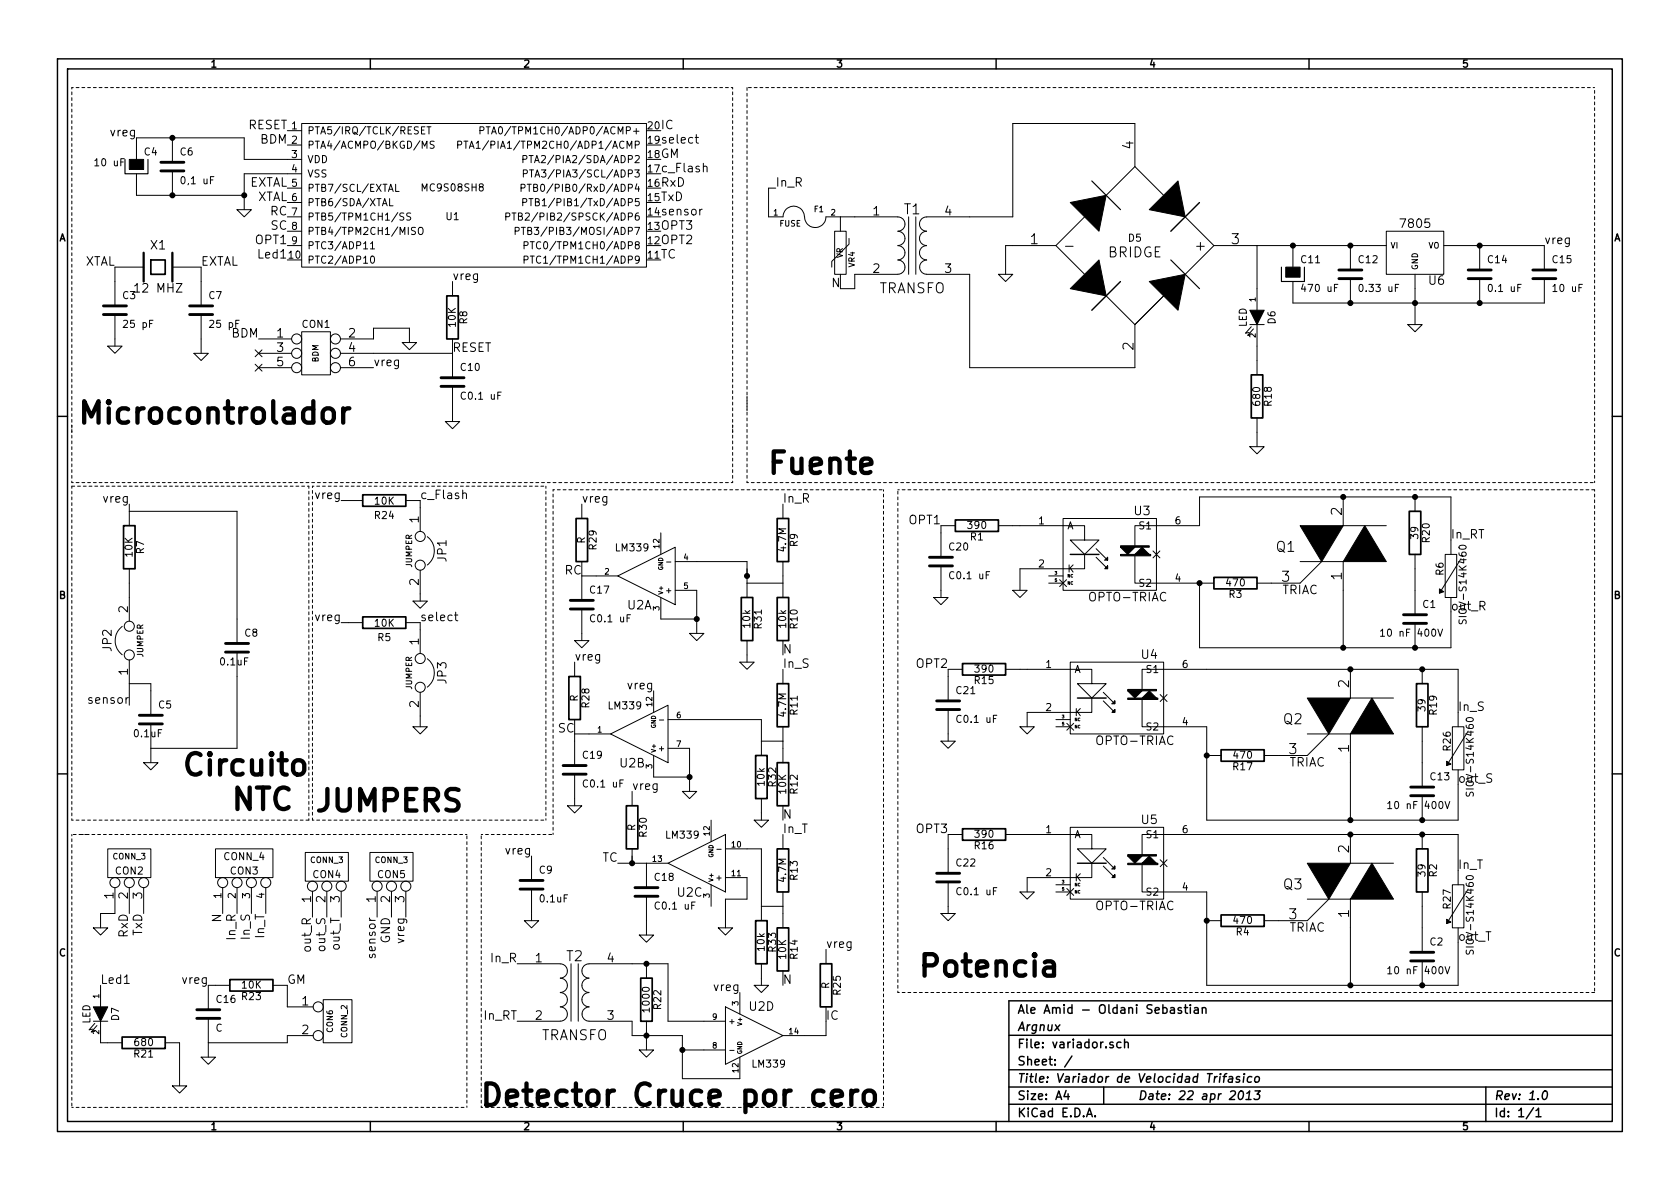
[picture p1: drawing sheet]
EESchema Schematic File Version 2
LIBS:power
LIBS:device
LIBS:transistors
LIBS:conn
LIBS:linear
LIBS:regul
LIBS:74xx
LIBS:cmos4000
LIBS:adc-dac
LIBS:memory
LIBS:xilinx
LIBS:special
LIBS:microcontrollers
LIBS:dsp
LIBS:microchip
LIBS:analog_switches
LIBS:motorola
LIBS:texas
LIBS:intel
LIBS:audio
LIBS:interface
LIBS:digital-audio
LIBS:philips
LIBS:display
LIBS:cypress
LIBS:siliconi
LIBS:opto
LIBS:atmel
LIBS:contrib
LIBS:valves
LIBS:MC9S08SH8
LIBS:epcos_siov_varistor
LIBS:con-phoenix-250
LIBS:con-phoenix-381_l
LIBS:con-phoenix-500-mstba6
LIBS:variador-cache
EELAYER 24 0
EELAYER END
$Descr A4 11693 8268
encoding utf-8
Sheet 1 1
Title "Variador de Velocidad Trifasico"
Date "22 apr 2013"
Rev "1.0"
Comp "Argnux"
Comment1 "Ale Amid - Oldani Sebastian"
Comment2 ""
Comment3 ""
Comment4 ""
$EndDescr
Text Label 1550 6350 3    60   ~ 0
N
$Comp
L CONN_4 CON3
U 1 1
P 1700 6000
F 0 "CON3" V 1650 6000 50  0000 C CNN
F 1 "CONN_4" V 1750 6000 50  0000 C CNN
F 2 "" H 1700 6000 60  0001 C CNN
F 3 "" H 1700 6000 60  0001 C CNN
	1    1700 6000
	0    -1   -1   0   
$EndComp
Text Label 1450 6850 2    60   ~ 0
vreg
$Comp
L CONN_2 CON6
U 1 1
P 2350 7100
F 0 "CON6" V 2300 7100 40  0000 C CNN
F 1 "CONN_2" V 2400 7100 40  0000 C CNN
F 2 "" H 2350 7100 60  0001 C CNN
F 3 "" H 2350 7100 60  0001 C CNN
	1    2350 7100
	1    0    0    -1  
$EndComp
Text Label 2000 6850 0    60   ~ 0
GM
$Comp
L GND #PWR01
U 1 1
P 1450 7350
F 0 "#PWR01" H 1450 7350 30  0001 C CNN
F 1 "GND" H 1450 7280 30  0001 C CNN
F 2 "" H 1450 7350 60  0001 C CNN
F 3 "" H 1450 7350 60  0001 C CNN
	1    1450 7350
	1    0    0    -1  
$EndComp
$Comp
L C C16
U 1 1
P 1450 7050
F 0 "C16" H 1500 7150 50  0000 L CNN
F 1 "C" H 1500 6950 50  0000 L CNN
F 2 "" H 1450 7050 60  0001 C CNN
F 3 "" H 1450 7050 60  0001 C CNN
	1    1450 7050
	1    0    0    -1  
$EndComp
$Comp
L R R23
U 1 1
P 1750 6850
F 0 "R23" V 1830 6850 50  0000 C CNN
F 1 "10K" V 1750 6850 50  0000 C CNN
F 2 "" H 1750 6850 60  0001 C CNN
F 3 "" H 1750 6850 60  0001 C CNN
	1    1750 6850
	0    1    1    0   
$EndComp
$Comp
L GND #PWR02
U 1 1
P 3150 2925
F 0 "#PWR02" H 3150 2925 30  0001 C CNN
F 1 "GND" H 3150 2855 30  0001 C CNN
F 2 "" H 3150 2925 60  0001 C CNN
F 3 "" H 3150 2925 60  0001 C CNN
	1    3150 2925
	1    0    0    -1  
$EndComp
$Comp
L GND #PWR03
U 1 1
P 800 2400
F 0 "#PWR03" H 800 2400 30  0001 C CNN
F 1 "GND" H 800 2330 30  0001 C CNN
F 2 "" H 800 2400 60  0001 C CNN
F 3 "" H 800 2400 60  0001 C CNN
	1    800  2400
	1    0    0    -1  
$EndComp
$Comp
L GND #PWR04
U 1 1
P 1400 2450
F 0 "#PWR04" H 1400 2450 30  0001 C CNN
F 1 "GND" H 1400 2380 30  0001 C CNN
F 2 "" H 1400 2450 60  0001 C CNN
F 3 "" H 1400 2450 60  0001 C CNN
	1    1400 2450
	1    0    0    -1  
$EndComp
NoConn ~ 8050 3850
NoConn ~ 7400 4050
NoConn ~ 8100 6000
NoConn ~ 8100 4850
NoConn ~ 7450 5050
NoConn ~ 7450 6200
Text Label 1000 6350 3    60   ~ 0
TxD
Text Label 900  6350 3    60   ~ 0
RxD
$Comp
L GND #PWR05
U 1 1
P 700 6450
F 0 "#PWR05" H 700 6450 30  0001 C CNN
F 1 "GND" H 700 6380 30  0001 C CNN
F 2 "" H 700 6450 60  0001 C CNN
F 3 "" H 700 6450 60  0001 C CNN
	1    700  6450
	1    0    0    -1  
$EndComp
$Comp
L CONN_3 CON2
U 1 1
P 900 6000
F 0 "CON2" V 850 6000 50  0000 C CNN
F 1 "CONN_3" V 950 6000 40  0000 C CNN
F 2 "" H 900 6000 60  0001 C CNN
F 3 "" H 900 6000 60  0001 C CNN
	1    900  6000
	0    -1   -1   0   
$EndComp
Text Label 2375 3475 2    60   ~ 0
vreg
$Comp
L R R24
U 1 1
P 2675 3475
F 0 "R24" V 2575 3475 50  0000 C CNN
F 1 "10K" V 2675 3475 50  0000 C CNN
F 2 "" H 2675 3475 60  0001 C CNN
F 3 "" H 2675 3475 60  0001 C CNN
	1    2675 3475
	0    -1   -1   0   
$EndComp
$Comp
L GND #PWR06
U 1 1
P 2925 4175
F 0 "#PWR06" H 2925 4175 30  0001 C CNN
F 1 "GND" H 2925 4105 30  0001 C CNN
F 2 "" H 2925 4175 60  0001 C CNN
F 3 "" H 2925 4175 60  0001 C CNN
	1    2925 4175
	1    0    0    -1  
$EndComp
Text Label 2925 3475 0    60   ~ 0
c_Flash
$Comp
L JUMPER JP1
U 1 1
P 2925 3825
F 0 "JP1" H 2925 3975 60  0000 C CNN
F 1 "JUMPER" H 2925 3745 40  0000 C CNN
F 2 "" H 2925 3825 60  0001 C CNN
F 3 "" H 2925 3825 60  0001 C CNN
	1    2925 3825
	0    1    1    0   
$EndComp
Text Label 700  6850 0    60   ~ 0
Led1
$Comp
L GND #PWR07
U 1 1
P 1250 7550
F 0 "#PWR07" H 1250 7550 30  0001 C CNN
F 1 "GND" H 1250 7480 30  0001 C CNN
F 2 "" H 1250 7550 60  0001 C CNN
F 3 "" H 1250 7550 60  0001 C CNN
	1    1250 7550
	1    0    0    -1  
$EndComp
$Comp
L R R21
U 1 1
P 1000 7250
F 0 "R21" V 1080 7250 50  0000 C CNN
F 1 "680" V 1000 7250 50  0000 C CNN
F 2 "" H 1000 7250 60  0001 C CNN
F 3 "" H 1000 7250 60  0001 C CNN
	1    1000 7250
	0    1    1    0   
$EndComp
$Comp
L LED D7
U 1 1
P 700 7050
F 0 "D7" H 700 7150 50  0000 C CNN
F 1 "LED" H 700 6950 50  0000 C CNN
F 2 "" H 700 7050 60  0001 C CNN
F 3 "" H 700 7050 60  0001 C CNN
	1    700  7050
	0    1    1    0   
$EndComp
Text Label 2000 1700 2    60   ~ 0
OPT1
Text Label 2000 1800 2    60   ~ 0
Led1
Text Label 4600 1100 0    60   ~ 0
GM
Text Label 4600 1300 0    60   ~ 0
RxD
Text Label 4600 1400 0    60   ~ 0
TxD
Text Label 4600 1200 0    60   ~ 0
c_Flash
Text Label 4600 900  0    60   ~ 0
IC
Text Label 4600 1600 0    60   ~ 0
OPT3
Text Label 4600 1700 0    60   ~ 0
OPT2
Text Label 4600 1800 0    60   ~ 0
TC
Text Label 2000 1600 2    60   ~ 0
SC
Text Label 2000 1500 2    60   ~ 0
RC
Text Label 4600 1000 0    60   ~ 0
select
Text Label 4600 1500 0    60   ~ 0
sensor
$Comp
L GND #PWR08
U 1 1
P 1050 5300
F 0 "#PWR08" H 1050 5300 30  0001 C CNN
F 1 "GND" H 1050 5230 30  0001 C CNN
F 2 "" H 1050 5300 60  0001 C CNN
F 3 "" H 1050 5300 60  0001 C CNN
	1    1050 5300
	1    0    0    -1  
$EndComp
Text Label 10150 6550 0    60   ~ 0
out_T
Text Label 10100 4250 0    60   ~ 0
out_R
Text Label 10150 5450 0    60   ~ 0
out_S
Text Label 10150 6050 0    60   ~ 0
In_T
Text Label 10150 4950 0    60   ~ 0
In_S
Text Label 2625 6375 3    60   ~ 0
sensor
Text Label 2725 6375 3    60   ~ 0
GND
Text Label 2375 6375 3    60   ~ 0
out_T
Text Label 2275 6375 3    60   ~ 0
out_S
Text Label 2175 6375 3    60   ~ 0
out_R
Text Label 1850 6350 3    60   ~ 0
In_T
Text Label 1750 6350 3    60   ~ 0
In_S
Text Label 1650 6350 3    60   ~ 0
In_R
$Comp
L CONN_3 CON4
U 1 1
P 2275 6025
F 0 "CON4" V 2225 6025 50  0000 C CNN
F 1 "CONN_3" V 2325 6025 40  0000 C CNN
F 2 "" H 2275 6025 60  0001 C CNN
F 3 "" H 2275 6025 60  0001 C CNN
	1    2275 6025
	0    -1   -1   0   
$EndComp
Text Notes 6400 6800 0    150  ~ 30
Potencia
$Comp
L C C13
U 1 1
P 9900 5500
F 0 "C13" H 9950 5600 50  0000 L CNN
F 1 "10 nF 400V" H 9650 5400 50  0000 L CNN
F 2 "" H 9900 5500 60  0001 C CNN
F 3 "" H 9900 5500 60  0001 C CNN
	1    9900 5500
	1    0    0    -1  
$EndComp
$Comp
L R R19
U 1 1
P 9900 4900
F 0 "R19" V 9980 4900 50  0000 C CNN
F 1 "39" V 9900 4900 50  0000 C CNN
F 2 "" H 9900 4900 60  0001 C CNN
F 3 "" H 9900 4900 60  0001 C CNN
	1    9900 4900
	1    0    0    -1  
$EndComp
$Comp
L R R17
U 1 1
P 8650 5250
F 0 "R17" V 8730 5250 50  0000 C CNN
F 1 "470" V 8650 5250 50  0000 C CNN
F 2 "" H 8650 5250 60  0001 C CNN
F 3 "" H 8650 5250 60  0001 C CNN
	1    8650 5250
	0    1    1    0   
$EndComp
$Comp
L R R15
U 1 1
P 6850 4650
F 0 "R15" V 6930 4650 50  0000 C CNN
F 1 "390" V 6850 4650 50  0000 C CNN
F 2 "" H 6850 4650 60  0001 C CNN
F 3 "" H 6850 4650 60  0001 C CNN
	1    6850 4650
	0    1    1    0   
$EndComp
$Comp
L TRIAC Q2
U 1 1
P 9400 5050
F 0 "Q2" H 9000 5100 70  0000 C CNN
F 1 "TRIAC" H 9100 4800 60  0000 C CNN
F 2 "" H 9400 5050 60  0001 C CNN
F 3 "" H 9400 5050 60  0001 C CNN
	1    9400 5050
	1    0    0    -1  
$EndComp
$Comp
L GND #PWR09
U 1 1
P 7150 5050
F 0 "#PWR09" H 7150 5050 30  0001 C CNN
F 1 "GND" H 7150 4980 30  0001 C CNN
F 2 "" H 7150 5050 60  0001 C CNN
F 3 "" H 7150 5050 60  0001 C CNN
	1    7150 5050
	1    0    0    -1  
$EndComp
Text Label 6600 4650 2    60   ~ 0
OPT2
$Comp
L OPTO-TRIAC U4
U 1 1
P 7800 4850
F 0 "U4" H 8000 5150 60  0000 C CNN
F 1 "OPTO-TRIAC" H 7900 4550 60  0000 C CNN
F 2 "" H 7800 4850 60  0001 C CNN
F 3 "" H 7800 4850 60  0001 C CNN
	1    7800 4850
	1    0    0    -1  
$EndComp
Text Label 5400 1300 0    60   ~ 0
In_R
$Comp
L C C14
U 1 1
P 10300 1900
F 0 "C14" H 10350 2000 50  0000 L CNN
F 1 "0.1 uF" H 10350 1800 50  0000 L CNN
F 2 "" H 10300 1900 60  0001 C CNN
F 3 "" H 10300 1900 60  0001 C CNN
	1    10300 1900
	1    0    0    -1  
$EndComp
$Comp
L GND #PWR010
U 1 1
P 9850 2250
F 0 "#PWR010" H 9850 2250 30  0001 C CNN
F 1 "GND" H 9850 2180 30  0001 C CNN
F 2 "" H 9850 2250 60  0001 C CNN
F 3 "" H 9850 2250 60  0001 C CNN
	1    9850 2250
	1    0    0    -1  
$EndComp
$Comp
L C C15
U 1 1
P 10750 1900
F 0 "C15" H 10800 2000 50  0000 L CNN
F 1 "10 uF" H 10800 1800 50  0000 L CNN
F 2 "" H 10750 1900 60  0001 C CNN
F 3 "" H 10750 1900 60  0001 C CNN
	1    10750 1900
	1    0    0    -1  
$EndComp
$Comp
L GND #PWR011
U 1 1
P 8750 3100
F 0 "#PWR011" H 8750 3100 30  0001 C CNN
F 1 "GND" H 8750 3030 30  0001 C CNN
F 2 "" H 8750 3100 60  0001 C CNN
F 3 "" H 8750 3100 60  0001 C CNN
	1    8750 3100
	1    0    0    -1  
$EndComp
$Comp
L CAPAPOL C11
U 1 1
P 9000 1900
F 0 "C11" H 9050 2000 50  0000 L CNN
F 1 "470 uF" H 9050 1800 50  0000 L CNN
F 2 "" H 9000 1900 60  0001 C CNN
F 3 "" H 9000 1900 60  0001 C CNN
	1    9000 1900
	1    0    0    -1  
$EndComp
$Comp
L GND #PWR012
U 1 1
P 7000 1900
F 0 "#PWR012" H 7000 1900 30  0001 C CNN
F 1 "GND" H 7000 1830 30  0001 C CNN
F 2 "" H 7000 1900 60  0001 C CNN
F 3 "" H 7000 1900 60  0001 C CNN
	1    7000 1900
	1    0    0    -1  
$EndComp
$Comp
L C C12
U 1 1
P 9400 1900
F 0 "C12" H 9450 2000 50  0000 L CNN
F 1 "0.33 uF" H 9450 1800 50  0000 L CNN
F 2 "" H 9400 1900 60  0001 C CNN
F 3 "" H 9400 1900 60  0001 C CNN
	1    9400 1900
	1    0    0    -1  
$EndComp
$Comp
L R R18
U 1 1
P 8750 2750
F 0 "R18" V 8830 2750 50  0000 C CNN
F 1 "680" V 8750 2750 50  0000 C CNN
F 2 "" H 8750 2750 60  0001 C CNN
F 3 "" H 8750 2750 60  0001 C CNN
	1    8750 2750
	1    0    0    -1  
$EndComp
$Comp
L LED D6
U 1 1
P 8750 2200
F 0 "D6" H 8750 2300 50  0000 C CNN
F 1 "LED" H 8750 2100 50  0000 C CNN
F 2 "" H 8750 2200 60  0001 C CNN
F 3 "" H 8750 2200 60  0001 C CNN
	1    8750 2200
	0    1    1    0   
$EndComp
$Comp
L BRIDGE D5
U 1 1
P 7900 1700
F 0 "D5" H 7900 1750 50  0000 C CNN
F 1 "BRIDGE" H 7900 1650 70  0000 C CNN
F 2 "" H 7900 1700 60  0001 C CNN
F 3 "" H 7900 1700 60  0001 C CNN
	1    7900 1700
	1    0    0    -1  
$EndComp
$Comp
L TRANSFO T1
U 1 1
P 6350 1700
F 0 "T1" H 6350 1950 70  0000 C CNN
F 1 "TRANSFO" H 6350 1400 70  0000 C CNN
F 2 "" H 6350 1700 60  0001 C CNN
F 3 "" H 6350 1700 60  0001 C CNN
	1    6350 1700
	1    0    0    -1  
$EndComp
$Comp
L 7805 U6
U 1 1
P 9850 1750
F 0 "U6" H 10000 1554 60  0000 C CNN
F 1 "7805" H 9850 1950 60  0000 C CNN
F 2 "" H 9850 1750 60  0001 C CNN
F 3 "" H 9850 1750 60  0001 C CNN
	1    9850 1750
	1    0    0    -1  
$EndComp
Text Notes 5350 3300 0    150  ~ 30
Fuente
Text Label 4300 6000 2    60   ~ 0
TC
Text Label 4000 5100 2    60   ~ 0
SC
Text Label 4050 4000 2    60   ~ 0
RC
Text Label 5450 4550 0    60   ~ 0
N
Text Label 5450 5700 0    60   ~ 0
N
Text Label 5450 6850 0    60   ~ 0
N
Text Label 5450 5800 0    60   ~ 0
In_T
Text Label 5450 4650 0    60   ~ 0
In_S
Text Label 5450 3500 0    60   ~ 0
In_R
Text Notes 3350 7700 0    150  ~ 30
Detector Cruce por cero
$Comp
L GND #PWR013
U 1 1
P 5050 6450
F 0 "#PWR013" H 5050 6450 30  0001 C CNN
F 1 "GND" H 5050 6380 30  0001 C CNN
F 2 "" H 5050 6450 60  0001 C CNN
F 3 "" H 5050 6450 60  0001 C CNN
	1    5050 6450
	1    0    0    -1  
$EndComp
$Comp
L R R14
U 1 1
P 5450 6600
F 0 "R14" V 5530 6600 50  0000 C CNN
F 1 "10K" V 5450 6600 50  0000 C CNN
F 2 "" H 5450 6600 60  0001 C CNN
F 3 "" H 5450 6600 60  0001 C CNN
	1    5450 6600
	1    0    0    -1  
$EndComp
$Comp
L R R13
U 1 1
P 5450 6050
F 0 "R13" V 5530 6050 50  0000 C CNN
F 1 "4.7M" V 5450 6050 50  0000 C CNN
F 2 "" H 5450 6050 60  0001 C CNN
F 3 "" H 5450 6050 60  0001 C CNN
	1    5450 6050
	1    0    0    -1  
$EndComp
$Comp
L GND #PWR014
U 1 1
P 4050 4450
F 0 "#PWR014" H 4050 4450 30  0001 C CNN
F 1 "GND" H 4050 4380 30  0001 C CNN
F 2 "" H 4050 4450 60  0001 C CNN
F 3 "" H 4050 4450 60  0001 C CNN
	1    4050 4450
	1    0    0    -1  
$EndComp
$Comp
L R R10
U 1 1
P 5450 4300
F 0 "R10" V 5530 4300 50  0000 C CNN
F 1 "10k" V 5450 4300 50  0000 C CNN
F 2 "" H 5450 4300 60  0001 C CNN
F 3 "" H 5450 4300 60  0001 C CNN
	1    5450 4300
	1    0    0    -1  
$EndComp
$Comp
L R R9
U 1 1
P 5450 3750
F 0 "R9" V 5530 3750 50  0000 C CNN
F 1 "4.7M" V 5450 3750 50  0000 C CNN
F 2 "" H 5450 3750 60  0001 C CNN
F 3 "" H 5450 3750 60  0001 C CNN
	1    5450 3750
	1    0    0    -1  
$EndComp
$Comp
L R R11
U 1 1
P 5450 4900
F 0 "R11" V 5530 4900 50  0000 C CNN
F 1 "4.7M" V 5450 4900 50  0000 C CNN
F 2 "" H 5450 4900 60  0001 C CNN
F 3 "" H 5450 4900 60  0001 C CNN
	1    5450 4900
	1    0    0    -1  
$EndComp
$Comp
L R R12
U 1 1
P 5450 5450
F 0 "R12" V 5530 5450 50  0000 C CNN
F 1 "10K" V 5450 5450 50  0000 C CNN
F 2 "" H 5450 5450 60  0001 C CNN
F 3 "" H 5450 5450 60  0001 C CNN
	1    5450 5450
	1    0    0    -1  
$EndComp
$Comp
L GND #PWR015
U 1 1
P 4800 5500
F 0 "#PWR015" H 4800 5500 30  0001 C CNN
F 1 "GND" H 4800 5430 30  0001 C CNN
F 2 "" H 4800 5500 60  0001 C CNN
F 3 "" H 4800 5500 60  0001 C CNN
	1    4800 5500
	1    0    0    -1  
$EndComp
$Comp
L OPTO-TRIAC U3
U 1 1
P 7750 3850
F 0 "U3" H 7950 4150 60  0000 C CNN
F 1 "OPTO-TRIAC" H 7850 3550 60  0000 C CNN
F 2 "" H 7750 3850 60  0001 C CNN
F 3 "" H 7750 3850 60  0001 C CNN
	1    7750 3850
	1    0    0    -1  
$EndComp
$Comp
L OPTO-TRIAC U5
U 1 1
P 7800 6000
F 0 "U5" H 8000 6300 60  0000 C CNN
F 1 "OPTO-TRIAC" H 7900 5700 60  0000 C CNN
F 2 "" H 7800 6000 60  0001 C CNN
F 3 "" H 7800 6000 60  0001 C CNN
	1    7800 6000
	1    0    0    -1  
$EndComp
$Comp
L R R7
U 1 1
P 900 3800
F 0 "R7" V 980 3800 50  0000 C CNN
F 1 "10K" V 900 3800 50  0000 C CNN
F 2 "" H 900 3800 60  0001 C CNN
F 3 "" H 900 3800 60  0001 C CNN
	1    900  3800
	1    0    0    -1  
$EndComp
$Comp
L C C5
U 1 1
P 1050 5000
F 0 "C5" H 1100 5100 50  0000 L CNN
F 1 "0.1uF" H 925 4900 50  0000 L CNN
F 2 "" H 1050 5000 60  0001 C CNN
F 3 "" H 1050 5000 60  0001 C CNN
	1    1050 5000
	1    0    0    -1  
$EndComp
Text Notes 550  2950 0    150  ~ 30
Microcontrolador
Text Label 2000 900  2    60   ~ 0
RESET
Text Label 3150 2450 0    60   ~ 0
RESET
Text Label 3150 1950 0    60   ~ 0
vreg
$Comp
L C C10
U 1 1
P 3150 2650
F 0 "C10" H 3200 2750 50  0000 L CNN
F 1 "C0.1 uF" H 3200 2550 50  0000 L CNN
F 2 "" H 3150 2650 60  0001 C CNN
F 3 "" H 3150 2650 60  0001 C CNN
	1    3150 2650
	1    0    0    -1  
$EndComp
$Comp
L R R8
U 1 1
P 3150 2200
F 0 "R8" V 3230 2200 50  0000 C CNN
F 1 "10K" V 3150 2200 50  0000 C CNN
F 2 "" H 3150 2200 60  0001 C CNN
F 3 "" H 3150 2200 60  0001 C CNN
	1    3150 2200
	1    0    0    -1  
$EndComp
$Comp
L GND #PWR016
U 1 1
P 2850 2375
F 0 "#PWR016" H 2850 2375 30  0001 C CNN
F 1 "GND" H 2850 2305 30  0001 C CNN
F 2 "" H 2850 2375 60  0001 C CNN
F 3 "" H 2850 2375 60  0001 C CNN
	1    2850 2375
	1    0    0    -1  
$EndComp
Text Label 2600 2550 0    60   ~ 0
vreg
NoConn ~ 1800 2550
NoConn ~ 1800 2450
Text Label 1800 2350 2    60   ~ 0
BDM
Text Label 2000 1000 2    60   ~ 0
BDM
$Comp
L CONN_3X2 CON1
U 1 1
P 2200 2500
F 0 "CON1" H 2200 2750 50  0000 C CNN
F 1 "BDM" V 2200 2550 40  0000 C CNN
F 2 "" H 2200 2500 60  0001 C CNN
F 3 "" H 2200 2500 60  0001 C CNN
	1    2200 2500
	1    0    0    -1  
$EndComp
Text Label 2000 1300 2    60   ~ 0
EXTAL
Text Label 2000 1400 2    60   ~ 0
XTAL
Text Label 800  1850 2    60   ~ 0
XTAL
Text Label 1400 1850 0    60   ~ 0
EXTAL
$Comp
L CRYSTAL X1
U 1 1
P 1100 1850
F 0 "X1" H 1100 2000 60  0000 C CNN
F 1 "12 MHZ" H 1100 1700 60  0000 C CNN
F 2 "" H 1100 1850 60  0001 C CNN
F 3 "" H 1100 1850 60  0001 C CNN
	1    1100 1850
	1    0    0    -1  
$EndComp
$Comp
L C C3
U 1 1
P 800 2150
F 0 "C3" H 850 2250 50  0000 L CNN
F 1 "25 pF" H 850 2050 50  0000 L CNN
F 2 "" H 800 2150 60  0001 C CNN
F 3 "" H 800 2150 60  0001 C CNN
	1    800  2150
	1    0    0    -1  
$EndComp
$Comp
L C C7
U 1 1
P 1400 2150
F 0 "C7" H 1450 2250 50  0000 L CNN
F 1 "25 pF" H 1450 2050 50  0000 L CNN
F 2 "" H 1400 2150 60  0001 C CNN
F 3 "" H 1400 2150 60  0001 C CNN
	1    1400 2150
	1    0    0    -1  
$EndComp
$Comp
L GND #PWR017
U 1 1
P 1700 1450
F 0 "#PWR017" H 1700 1450 30  0001 C CNN
F 1 "GND" H 1700 1380 30  0001 C CNN
F 2 "" H 1700 1450 60  0001 C CNN
F 3 "" H 1700 1450 60  0001 C CNN
	1    1700 1450
	1    0    0    -1  
$EndComp
Text Label 950  950  2    60   ~ 0
vreg
$Comp
L CAPAPOL C4
U 1 1
P 950 1150
F 0 "C4" H 1000 1250 50  0000 L CNN
F 1 "10 uF" H 650 1175 50  0000 L CNN
F 2 "" H 950 1150 60  0001 C CNN
F 3 "" H 950 1150 60  0001 C CNN
	1    950  1150
	1    0    0    -1  
$EndComp
$Comp
L C C6
U 1 1
P 1200 1150
F 0 "C6" H 1250 1250 50  0000 L CNN
F 1 "0,1 uF" H 1250 1050 50  0000 L CNN
F 2 "" H 1200 1150 60  0001 C CNN
F 3 "" H 1200 1150 60  0001 C CNN
	1    1200 1150
	1    0    0    -1  
$EndComp
$Comp
L MC9S08SH8 U1
U 1 1
P 3150 1400
F 0 "U1" H 3150 1300 50  0000 C CNN
F 1 "MC9S08SH8" H 3150 1500 50  0000 C CNN
F 2 "" H 3150 1400 60  0001 C CNN
F 3 "" H 3150 1400 60  0001 C CNN
	1    3150 1400
	1    0    0    -1  
$EndComp
Text Label 6600 5800 2    60   ~ 0
OPT3
Text Label 6550 3650 2    60   ~ 0
OPT1
$Comp
L GND #PWR018
U 1 1
P 7150 6200
F 0 "#PWR018" H 7150 6200 30  0001 C CNN
F 1 "GND" H 7150 6130 30  0001 C CNN
F 2 "" H 7150 6200 60  0001 C CNN
F 3 "" H 7150 6200 60  0001 C CNN
	1    7150 6200
	1    0    0    -1  
$EndComp
$Comp
L GND #PWR019
U 1 1
P 7100 4100
F 0 "#PWR019" H 7100 4100 30  0001 C CNN
F 1 "GND" H 7100 4030 30  0001 C CNN
F 2 "" H 7100 4100 60  0001 C CNN
F 3 "" H 7100 4100 60  0001 C CNN
	1    7100 4100
	1    0    0    -1  
$EndComp
$Comp
L TRIAC Q3
U 1 1
P 9400 6200
F 0 "Q3" H 9000 6250 70  0000 C CNN
F 1 "TRIAC" H 9100 5950 60  0000 C CNN
F 2 "" H 9400 6200 60  0001 C CNN
F 3 "" H 9400 6200 60  0001 C CNN
	1    9400 6200
	1    0    0    -1  
$EndComp
$Comp
L R R16
U 1 1
P 6850 5800
F 0 "R16" V 6930 5800 50  0000 C CNN
F 1 "390" V 6850 5800 50  0000 C CNN
F 2 "" H 6850 5800 60  0001 C CNN
F 3 "" H 6850 5800 60  0001 C CNN
	1    6850 5800
	0    1    1    0   
$EndComp
$Comp
L R R4
U 1 1
P 8650 6400
F 0 "R4" V 8730 6400 50  0000 C CNN
F 1 "470" V 8650 6400 50  0000 C CNN
F 2 "" H 8650 6400 60  0001 C CNN
F 3 "" H 8650 6400 60  0001 C CNN
	1    8650 6400
	0    1    1    0   
$EndComp
$Comp
L R R2
U 1 1
P 9900 6050
F 0 "R2" V 9980 6050 50  0000 C CNN
F 1 "39" V 9900 6050 50  0000 C CNN
F 2 "" H 9900 6050 60  0001 C CNN
F 3 "" H 9900 6050 60  0001 C CNN
	1    9900 6050
	1    0    0    -1  
$EndComp
$Comp
L C C2
U 1 1
P 9900 6650
F 0 "C2" H 9950 6750 50  0000 L CNN
F 1 "10 nF 400V" H 9650 6550 50  0000 L CNN
F 2 "" H 9900 6650 60  0001 C CNN
F 3 "" H 9900 6650 60  0001 C CNN
	1    9900 6650
	1    0    0    -1  
$EndComp
$Comp
L C C1
U 1 1
P 9850 4300
F 0 "C1" H 9900 4400 50  0000 L CNN
F 1 "10 nF 400V" H 9600 4200 50  0000 L CNN
F 2 "" H 9850 4300 60  0001 C CNN
F 3 "" H 9850 4300 60  0001 C CNN
	1    9850 4300
	1    0    0    -1  
$EndComp
$Comp
L R R20
U 1 1
P 9850 3700
F 0 "R20" V 9930 3700 50  0000 C CNN
F 1 "39" V 9850 3700 50  0000 C CNN
F 2 "" H 9850 3700 60  0001 C CNN
F 3 "" H 9850 3700 60  0001 C CNN
	1    9850 3700
	1    0    0    -1  
$EndComp
$Comp
L R R3
U 1 1
P 8600 4050
F 0 "R3" V 8680 4050 50  0000 C CNN
F 1 "470" V 8600 4050 50  0000 C CNN
F 2 "" H 8600 4050 60  0001 C CNN
F 3 "" H 8600 4050 60  0001 C CNN
	1    8600 4050
	0    1    1    0   
$EndComp
$Comp
L R R1
U 1 1
P 6800 3650
F 0 "R1" V 6880 3650 50  0000 C CNN
F 1 "390" V 6800 3650 50  0000 C CNN
F 2 "" H 6800 3650 60  0001 C CNN
F 3 "" H 6800 3650 60  0001 C CNN
	1    6800 3650
	0    1    1    0   
$EndComp
$Comp
L TRIAC Q1
U 1 1
P 9350 3850
F 0 "Q1" H 8950 3900 70  0000 C CNN
F 1 "TRIAC" H 9050 3600 60  0000 C CNN
F 2 "" H 9350 3850 60  0001 C CNN
F 3 "" H 9350 3850 60  0001 C CNN
	1    9350 3850
	1    0    0    -1  
$EndComp
$Comp
L TRANSFO T2
U 1 1
P 4000 6900
F 0 "T2" H 4000 7150 70  0000 C CNN
F 1 "TRANSFO" H 4000 6600 70  0000 C CNN
F 2 "~" H 4000 6900 60  0000 C CNN
F 3 "~" H 4000 6900 60  0000 C CNN
	1    4000 6900
	1    0    0    -1  
$EndComp
$Comp
L R R22
U 1 1
P 4500 6950
F 0 "R22" V 4580 6950 50  0000 C CNN
F 1 "1000" V 4500 6950 50  0000 C CNN
F 2 "" H 4500 6950 60  0001 C CNN
F 3 "" H 4500 6950 60  0001 C CNN
	1    4500 6950
	1    0    0    -1  
$EndComp
Text Label 3600 6700 2    60   ~ 0
In_R
Text Label 3600 7100 2    60   ~ 0
In_RT
Text Label 10100 3750 0    60   ~ 0
In_RT
$Comp
L GND #PWR020
U 1 1
P 4500 7300
F 0 "#PWR020" H 4500 7300 30  0001 C CNN
F 1 "GND" H 4500 7230 30  0001 C CNN
F 2 "" H 4500 7300 60  0000 C CNN
F 3 "" H 4500 7300 60  0000 C CNN
	1    4500 7300
	1    0    0    -1  
$EndComp
Text Label 10750 1700 0    60   ~ 0
vreg
Text Label 5150 6900 2    60   ~ 0
vreg
Text Label 4550 4800 2    60   ~ 0
vreg
Text Label 5750 7100 0    60   ~ 0
IC
$Comp
L R R25
U 1 1
P 5750 6850
F 0 "R25" V 5830 6850 50  0000 C CNN
F 1 "10M" V 5750 6850 50  0000 C CNN
F 2 "" H 5750 6850 60  0001 C CNN
F 3 "" H 5750 6850 60  0001 C CNN
	1    5750 6850
	1    0    0    -1  
$EndComp
Text Label 5750 6600 0    60   ~ 0
vreg
$Comp
L LM339 U2
U 3 1
P 4850 6000
F 0 "U2" H 4900 6200 60  0000 C CNN
F 1 "LM339" H 4950 5800 50  0000 C CNN
F 2 "" H 4850 6000 60  0000 C CNN
F 3 "" H 4850 6000 60  0000 C CNN
	3    4850 6000
	-1   0    0    1   
$EndComp
$Comp
L LM339 U2
U 1 1
P 4500 4000
F 0 "U2" H 4550 4200 60  0000 C CNN
F 1 "LM339" H 4600 3800 50  0000 C CNN
F 2 "" H 4500 4000 60  0000 C CNN
F 3 "" H 4500 4000 60  0000 C CNN
	1    4500 4000
	-1   0    0    1   
$EndComp
$Comp
L LM339 U2
U 4 1
P 5250 7200
F 0 "U2" H 5300 7400 60  0000 C CNN
F 1 "LM339" H 5350 7000 50  0000 C CNN
F 2 "" H 5250 7200 60  0000 C CNN
F 3 "" H 5250 7200 60  0000 C CNN
	4    5250 7200
	1    0    0    -1  
$EndComp
$Comp
L FUSE F1
U 1 1
P 5600 1500
F 0 "F1" H 5700 1550 40  0000 C CNN
F 1 "FUSE" H 5500 1450 40  0000 C CNN
F 2 "~" H 5600 1500 60  0000 C CNN
F 3 "~" H 5600 1500 60  0000 C CNN
	1    5600 1500
	1    0    0    -1  
$EndComp
$Comp
L VR VR4
U 1 1
P 5850 1750
F 0 "VR4" V 5910 1704 40  0000 C TNN
F 1 "VR" V 5850 1750 40  0000 C CNN
F 2 "~" H 5850 1750 60  0000 C CNN
F 3 "~" H 5850 1750 60  0000 C CNN
	1    5850 1750
	1    0    0    -1  
$EndComp
Text Label 5850 2000 2    60   ~ 0
N
$Comp
L C C9
U 1 1
P 3700 6150
F 0 "C9" H 3750 6250 50  0000 L CNN
F 1 "0.1uF" H 3750 6050 50  0000 L CNN
F 2 "" H 3700 6150 60  0001 C CNN
F 3 "" H 3700 6150 60  0001 C CNN
	1    3700 6150
	1    0    0    -1  
$EndComp
Text Label 3700 5950 2    60   ~ 0
vreg
$Comp
L GND #PWR021
U 1 1
P 3700 6400
F 0 "#PWR021" H 3700 6400 30  0001 C CNN
F 1 "GND" H 3700 6330 30  0001 C CNN
F 2 "" H 3700 6400 60  0001 C CNN
F 3 "" H 3700 6400 60  0001 C CNN
	1    3700 6400
	1    0    0    -1  
$EndComp
Text Label 900  3500 2    60   ~ 0
vreg
Text Notes 1275 5400 0    150  ~ 30
Circuito\n   NTC
$Comp
L C C8
U 1 1
P 1650 4500
F 0 "C8" H 1700 4600 50  0000 L CNN
F 1 "0.1uF" H 1525 4400 50  0000 L CNN
F 2 "" H 1650 4500 60  0001 C CNN
F 3 "" H 1650 4500 60  0001 C CNN
	1    1650 4500
	1    0    0    -1  
$EndComp
Text Label 2825 6375 3    60   ~ 0
vreg
$Comp
L CONN_3 CON5
U 1 1
P 2725 6025
F 0 "CON5" V 2675 6025 50  0000 C CNN
F 1 "CONN_3" V 2775 6025 40  0000 C CNN
F 2 "" H 2725 6025 60  0001 C CNN
F 3 "" H 2725 6025 60  0001 C CNN
	1    2725 6025
	0    -1   -1   0   
$EndComp
Text Label 2375 4325 2    60   ~ 0
vreg
$Comp
L R R5
U 1 1
P 2675 4325
F 0 "R5" V 2575 4325 50  0000 C CNN
F 1 "10K" V 2675 4325 50  0000 C CNN
F 2 "" H 2675 4325 60  0001 C CNN
F 3 "" H 2675 4325 60  0001 C CNN
	1    2675 4325
	0    -1   -1   0   
$EndComp
Text Label 2925 4325 0    60   ~ 0
select
$Comp
L JUMPER JP3
U 1 1
P 2925 4675
F 0 "JP3" H 2925 4825 60  0000 C CNN
F 1 "JUMPER" H 2925 4595 40  0000 C CNN
F 2 "" H 2925 4675 60  0001 C CNN
F 3 "" H 2925 4675 60  0001 C CNN
	1    2925 4675
	0    1    1    0   
$EndComp
$Comp
L GND #PWR022
U 1 1
P 2925 5050
F 0 "#PWR022" H 2925 5050 30  0001 C CNN
F 1 "GND" H 2925 4980 30  0001 C CNN
F 2 "" H 2925 5050 60  0001 C CNN
F 3 "" H 2925 5050 60  0001 C CNN
	1    2925 5050
	1    0    0    -1  
$EndComp
$Comp
L SIOV-S14K460 R27
U 1 1
P 10150 6300
F 0 "R27" V 10230 6250 50  0000 C CNN
F 1 "SIOV-S14K460" V 10070 6360 50  0000 C CNN
F 2 "" H 10150 6300 60  0000 C CNN
F 3 "" H 10150 6300 60  0000 C CNN
	1    10150 6300
	-1   0    0    1   
$EndComp
$Comp
L SIOV-S14K460 R26
U 1 1
P 10150 5200
F 0 "R26" V 10230 5150 50  0000 C CNN
F 1 "SIOV-S14K460" V 10070 5260 50  0000 C CNN
F 2 "" H 10150 5200 60  0000 C CNN
F 3 "" H 10150 5200 60  0000 C CNN
	1    10150 5200
	-1   0    0    1   
$EndComp
$Comp
L SIOV-S14K460 R6
U 1 1
P 10100 4000
F 0 "R6" V 10180 3950 50  0000 C CNN
F 1 "SIOV-S14K460" V 10020 4060 50  0000 C CNN
F 2 "" H 10100 4000 60  0000 C CNN
F 3 "" H 10100 4000 60  0000 C CNN
	1    10100 4000
	-1   0    0    1   
$EndComp
$Comp
L C C17
U 1 1
P 4050 4200
F 0 "C17" H 4100 4300 50  0000 L CNN
F 1 "C0.1 uF" H 4100 4100 50  0000 L CNN
F 2 "" H 4050 4200 60  0001 C CNN
F 3 "" H 4050 4200 60  0001 C CNN
	1    4050 4200
	1    0    0    -1  
$EndComp
$Comp
L GND #PWR023
U 1 1
P 4000 5600
F 0 "#PWR023" H 4000 5600 30  0001 C CNN
F 1 "GND" H 4000 5530 30  0001 C CNN
F 2 "" H 4000 5600 60  0001 C CNN
F 3 "" H 4000 5600 60  0001 C CNN
	1    4000 5600
	1    0    0    -1  
$EndComp
$Comp
L C C19
U 1 1
P 4000 5350
F 0 "C19" H 4050 5450 50  0000 L CNN
F 1 "C0.1 uF" H 4050 5250 50  0000 L CNN
F 2 "" H 4000 5350 60  0001 C CNN
F 3 "" H 4000 5350 60  0001 C CNN
	1    4000 5350
	1    0    0    -1  
$EndComp
$Comp
L C C18
U 1 1
P 4500 6200
F 0 "C18" H 4550 6300 50  0000 L CNN
F 1 "C0.1 uF" H 4550 6100 50  0000 L CNN
F 2 "" H 4500 6200 60  0001 C CNN
F 3 "" H 4500 6200 60  0001 C CNN
	1    4500 6200
	1    0    0    -1  
$EndComp
$Comp
L GND #PWR024
U 1 1
P 4500 6500
F 0 "#PWR024" H 4500 6500 30  0001 C CNN
F 1 "GND" H 4500 6430 30  0001 C CNN
F 2 "" H 4500 6500 60  0001 C CNN
F 3 "" H 4500 6500 60  0001 C CNN
	1    4500 6500
	1    0    0    -1  
$EndComp
$Comp
L GND #PWR025
U 1 1
P 6550 4150
F 0 "#PWR025" H 6550 4150 30  0001 C CNN
F 1 "GND" H 6550 4080 30  0001 C CNN
F 2 "" H 6550 4150 60  0001 C CNN
F 3 "" H 6550 4150 60  0001 C CNN
	1    6550 4150
	1    0    0    -1  
$EndComp
$Comp
L C C20
U 1 1
P 6550 3900
F 0 "C20" H 6600 4000 50  0000 L CNN
F 1 "C0.1 uF" H 6600 3800 50  0000 L CNN
F 2 "" H 6550 3900 60  0001 C CNN
F 3 "" H 6550 3900 60  0001 C CNN
	1    6550 3900
	1    0    0    -1  
$EndComp
$Comp
L GND #PWR026
U 1 1
P 6600 5150
F 0 "#PWR026" H 6600 5150 30  0001 C CNN
F 1 "GND" H 6600 5080 30  0001 C CNN
F 2 "" H 6600 5150 60  0001 C CNN
F 3 "" H 6600 5150 60  0001 C CNN
	1    6600 5150
	1    0    0    -1  
$EndComp
$Comp
L C C21
U 1 1
P 6600 4900
F 0 "C21" H 6650 5000 50  0000 L CNN
F 1 "C0.1 uF" H 6650 4800 50  0000 L CNN
F 2 "" H 6600 4900 60  0001 C CNN
F 3 "" H 6600 4900 60  0001 C CNN
	1    6600 4900
	1    0    0    -1  
$EndComp
$Comp
L GND #PWR027
U 1 1
P 6600 6350
F 0 "#PWR027" H 6600 6350 30  0001 C CNN
F 1 "GND" H 6600 6280 30  0001 C CNN
F 2 "" H 6600 6350 60  0001 C CNN
F 3 "" H 6600 6350 60  0001 C CNN
	1    6600 6350
	1    0    0    -1  
$EndComp
$Comp
L C C22
U 1 1
P 6600 6100
F 0 "C22" H 6650 6200 50  0000 L CNN
F 1 "C0.1 uF" H 6650 6000 50  0000 L CNN
F 2 "" H 6600 6100 60  0001 C CNN
F 3 "" H 6600 6100 60  0001 C CNN
	1    6600 6100
	1    0    0    -1  
$EndComp
$Comp
L R R30
U 1 1
P 4400 5750
F 0 "R30" V 4480 5750 50  0000 C CNN
F 1 "10M" V 4400 5750 50  0000 C CNN
F 2 "" H 4400 5750 60  0001 C CNN
F 3 "" H 4400 5750 60  0001 C CNN
	1    4400 5750
	1    0    0    -1  
$EndComp
Text Label 4400 5500 0    60   ~ 0
vreg
$Comp
L R R28
U 1 1
P 4000 4850
F 0 "R28" V 4080 4850 50  0000 C CNN
F 1 "10M" V 4000 4850 50  0000 C CNN
F 2 "" H 4000 4850 60  0001 C CNN
F 3 "" H 4000 4850 60  0001 C CNN
	1    4000 4850
	1    0    0    -1  
$EndComp
Text Label 4000 4600 0    60   ~ 0
vreg
$Comp
L R R29
U 1 1
P 4050 3750
F 0 "R29" V 4130 3750 50  0000 C CNN
F 1 "10M" V 4050 3750 50  0000 C CNN
F 2 "" H 4050 3750 60  0001 C CNN
F 3 "" H 4050 3750 60  0001 C CNN
	1    4050 3750
	1    0    0    -1  
$EndComp
Text Label 4050 3500 0    60   ~ 0
vreg
Text Notes 2200 5650 0    150  ~ 30
JUMPERS\n
$Comp
L JUMPER JP2
U 1 1
P 900 4450
F 0 "JP2" H 900 4600 60  0000 C CNN
F 1 "JUMPER" H 900 4370 40  0000 C CNN
F 2 "~" H 900 4450 60  0000 C CNN
F 3 "~" H 900 4450 60  0000 C CNN
	1    900  4450
	0    -1   -1   0   
$EndComp
Text Label 900  4900 2    60   ~ 0
sensor
$Comp
L GND #PWR028
U 1 1
P 4850 4400
F 0 "#PWR028" H 4850 4400 30  0001 C CNN
F 1 "GND" H 4850 4330 30  0001 C CNN
F 2 "" H 4850 4400 60  0001 C CNN
F 3 "" H 4850 4400 60  0001 C CNN
	1    4850 4400
	1    0    0    -1  
$EndComp
$Comp
L R R31
U 1 1
P 5200 4300
F 0 "R31" V 5280 4300 50  0000 C CNN
F 1 "10k" V 5200 4300 50  0000 C CNN
F 2 "" H 5200 4300 60  0001 C CNN
F 3 "" H 5200 4300 60  0001 C CNN
	1    5200 4300
	1    0    0    -1  
$EndComp
$Comp
L GND #PWR029
U 1 1
P 5200 4600
F 0 "#PWR029" H 5200 4600 30  0001 C CNN
F 1 "GND" H 5200 4530 30  0001 C CNN
F 2 "" H 5200 4600 60  0001 C CNN
F 3 "" H 5200 4600 60  0001 C CNN
	1    5200 4600
	1    0    0    -1  
$EndComp
$Comp
L R R32
U 1 1
P 5300 5400
F 0 "R32" V 5380 5400 50  0000 C CNN
F 1 "10k" V 5300 5400 50  0000 C CNN
F 2 "" H 5300 5400 60  0001 C CNN
F 3 "" H 5300 5400 60  0001 C CNN
	1    5300 5400
	1    0    0    -1  
$EndComp
$Comp
L GND #PWR030
U 1 1
P 5300 5700
F 0 "#PWR030" H 5300 5700 30  0001 C CNN
F 1 "GND" H 5300 5630 30  0001 C CNN
F 2 "" H 5300 5700 60  0001 C CNN
F 3 "" H 5300 5700 60  0001 C CNN
	1    5300 5700
	1    0    0    -1  
$EndComp
$Comp
L R R33
U 1 1
P 5300 6550
F 0 "R33" V 5380 6550 50  0000 C CNN
F 1 "10k" V 5300 6550 50  0000 C CNN
F 2 "" H 5300 6550 60  0001 C CNN
F 3 "" H 5300 6550 60  0001 C CNN
	1    5300 6550
	1    0    0    -1  
$EndComp
$Comp
L GND #PWR031
U 1 1
P 5300 6850
F 0 "#PWR031" H 5300 6850 30  0001 C CNN
F 1 "GND" H 5300 6780 30  0001 C CNN
F 2 "" H 5300 6850 60  0001 C CNN
F 3 "" H 5300 6850 60  0001 C CNN
	1    5300 6850
	1    0    0    -1  
$EndComp
$Comp
L LM339 U2
U 2 1
P 4450 5100
F 0 "U2" H 4500 5300 60  0000 C CNN
F 1 "LM339" H 4550 4900 50  0000 C CNN
F 2 "" H 4450 5100 60  0000 C CNN
F 3 "" H 4450 5100 60  0000 C CNN
	2    4450 5100
	-1   0    0    1   
$EndComp
Wire Wire Line
	2000 7200 2000 7250
Wire Wire Line
	2000 7250 1450 7250
Wire Wire Line
	1450 6850 1500 6850
Wire Wire Line
	2850 2375 2850 2275
Wire Wire Line
	2850 2275 2600 2275
Wire Wire Line
	2600 2275 2600 2350
Wire Wire Line
	3150 2850 3150 2925
Wire Wire Line
	7100 5800 7150 5800
Wire Wire Line
	7100 4650 7150 4650
Wire Wire Line
	800  6350 700  6350
Wire Wire Line
	700  6350 700  6450
Wire Wire Line
	1250 7250 1250 7550
Wire Notes Line
	600  5800 500  5800
Wire Notes Line
	500  5800 500  7700
Wire Notes Line
	500  7700 3250 7700
Wire Notes Line
	3250 7700 3250 5800
Wire Notes Line
	3250 5800 550  5800
Wire Notes Line
	6250 6900 6250 3400
Wire Notes Line
	6250 6900 11100 6900
Wire Wire Line
	7150 5050 7150 4950
Connection ~ 8400 5250
Connection ~ 9400 5700
Wire Wire Line
	8400 5700 10150 5700
Wire Wire Line
	8400 5050 8400 5700
Wire Wire Line
	8400 4650 10150 4650
Wire Wire Line
	9400 5300 9400 5700
Wire Wire Line
	9900 5150 9900 5300
Connection ~ 9400 4650
Connection ~ 9900 4650
Connection ~ 9900 5700
Wire Wire Line
	9850 2000 9850 2250
Connection ~ 10300 2100
Connection ~ 10300 1700
Wire Wire Line
	10250 1700 10750 1700
Connection ~ 9400 1700
Wire Wire Line
	8750 1700 9450 1700
Wire Wire Line
	8750 3000 8750 3100
Wire Notes Line
	5200 2850 5200 600 
Wire Wire Line
	7050 1700 7000 1700
Wire Wire Line
	7000 1700 7000 1900
Wire Notes Line
	500  3350 5100 3350
Wire Notes Line
	500  3350 500  2950
Wire Notes Line
	5100 3350 5100 2950
Wire Wire Line
	5450 5200 5450 5150
Wire Wire Line
	4800 5200 4800 5500
Wire Wire Line
	8350 4050 8350 4500
Wire Notes Line
	500  3000 500  600 
Wire Notes Line
	5100 3000 5100 600 
Wire Notes Line
	5100 600  500  600 
Wire Wire Line
	800  1950 800  1850
Connection ~ 1200 1350
Wire Wire Line
	950  1350 1700 1350
Wire Wire Line
	2000 1200 1700 1200
Connection ~ 8350 4050
Connection ~ 9350 4500
Wire Wire Line
	8350 4500 10100 4500
Wire Wire Line
	9350 4500 9350 4100
Wire Wire Line
	9850 3950 9850 4100
Connection ~ 9350 3450
Connection ~ 9850 3450
Connection ~ 9850 4500
Wire Wire Line
	8350 3650 8350 3450
Connection ~ 9900 6850
Connection ~ 9900 5800
Connection ~ 9400 5800
Wire Wire Line
	9900 6300 9900 6450
Wire Wire Line
	9400 6850 9400 6450
Wire Wire Line
	8350 3450 10100 3450
Wire Wire Line
	8400 5800 10150 5800
Wire Wire Line
	8400 6850 10150 6850
Connection ~ 9400 6850
Connection ~ 8400 6400
Wire Wire Line
	7150 6200 7150 6100
Wire Wire Line
	950  950  1700 950 
Wire Wire Line
	1700 950  1700 1100
Wire Wire Line
	1700 1100 2000 1100
Connection ~ 1200 950 
Wire Wire Line
	1700 1200 1700 1450
Connection ~ 1700 1350
Wire Wire Line
	1400 1950 1400 1850
Wire Wire Line
	3150 2450 2600 2450
Wire Notes Line
	500  5700 500  3375
Wire Wire Line
	5450 5150 5300 5150
Wire Wire Line
	4850 4100 4850 4400
Wire Wire Line
	5450 4000 5450 4050
Wire Wire Line
	5300 6300 5450 6300
Wire Wire Line
	5450 6300 5450 6350
Wire Notes Line
	6150 3400 6150 7700
Wire Wire Line
	8750 1700 8750 2000
Wire Notes Line
	5200 2750 5200 3350
Wire Notes Line
	5200 3350 11100 3350
Wire Notes Line
	11100 3350 11100 600 
Wire Notes Line
	11100 600  5200 600 
Wire Wire Line
	8750 2400 8750 2500
Connection ~ 9000 1700
Wire Wire Line
	9000 2100 10750 2100
Connection ~ 9850 2100
Connection ~ 9400 2100
Wire Notes Line
	6250 3400 11100 3400
Wire Notes Line
	11100 3400 11100 6900
Wire Wire Line
	700  7250 750  7250
Wire Wire Line
	7050 3650 7100 3650
Wire Wire Line
	7100 3950 7100 4100
Wire Wire Line
	1400 2350 1400 2450
Wire Wire Line
	800  2350 800  2400
Wire Wire Line
	1450 7250 1450 7350
Wire Wire Line
	2000 6850 2000 7000
Wire Wire Line
	10150 6850 10150 6550
Wire Wire Line
	10150 5800 10150 6050
Wire Wire Line
	10150 4650 10150 4950
Wire Wire Line
	10150 5700 10150 5450
Wire Wire Line
	10100 3450 10100 3750
Wire Wire Line
	10100 4500 10100 4250
Wire Notes Line
	6150 7700 3350 7700
Wire Wire Line
	4400 6700 4650 6700
Wire Wire Line
	4400 7100 4400 7200
Wire Wire Line
	4400 7200 4750 7200
Connection ~ 4500 6700
Wire Wire Line
	4500 7200 4500 7300
Connection ~ 4500 7200
Wire Wire Line
	4750 7500 5150 7500
Wire Wire Line
	4750 7200 4750 7500
Wire Wire Line
	4800 5400 4550 5400
Connection ~ 4800 5400
Wire Wire Line
	4650 6700 4650 7100
Wire Wire Line
	4650 7100 4900 7100
Wire Wire Line
	4900 7300 4750 7300
Connection ~ 4750 7300
Wire Wire Line
	5600 7200 5750 7200
Wire Wire Line
	5750 7200 5750 7100
Wire Wire Line
	4050 4000 4150 4000
Wire Wire Line
	6750 1500 7050 1500
Wire Wire Line
	7050 1500 7050 850 
Wire Wire Line
	7050 850  7900 850 
Wire Wire Line
	6750 1900 6750 2550
Wire Wire Line
	6750 2550 7900 2550
Wire Wire Line
	5950 1500 5850 1500
Wire Wire Line
	5850 2000 5950 2000
Wire Wire Line
	5950 2000 5950 1900
Wire Wire Line
	5350 1500 5350 1300
Wire Wire Line
	5350 1300 5400 1300
Wire Wire Line
	3700 6350 3700 6400
Wire Wire Line
	900  3500 900  3550
Wire Wire Line
	900  4050 900  4150
Wire Wire Line
	900  3550 1650 3550
Wire Wire Line
	1650 3550 1650 4300
Wire Notes Line
	500  5700 2150 5700
Wire Notes Line
	2150 5700 2150 3375
Wire Notes Line
	2150 3375 500  3375
Wire Notes Line
	2175 3375 3800 3375
Wire Notes Line
	2175 5700 3800 5700
Wire Notes Line
	2175 3375 2175 5700
Wire Wire Line
	2375 3475 2425 3475
Wire Wire Line
	2925 3475 2925 3525
Wire Wire Line
	2925 4125 2925 4175
Wire Wire Line
	2375 4325 2425 4325
Wire Wire Line
	2925 4325 2925 4375
Wire Wire Line
	2925 4975 2925 5050
Wire Notes Line
	3350 7700 3350 5800
Wire Notes Line
	3350 5800 3850 5800
Wire Notes Line
	3850 5800 3850 3400
Wire Notes Line
	3850 3400 6150 3400
Wire Notes Line
	3800 5700 3800 3375
Wire Wire Line
	4050 4400 4050 4450
Wire Wire Line
	5200 5900 5300 5900
Wire Wire Line
	5300 5900 5300 6300
Wire Wire Line
	4500 6000 4300 6000
Wire Wire Line
	4500 6400 4500 6500
Wire Wire Line
	6550 4100 6550 4150
Wire Wire Line
	6600 5100 6600 5150
Wire Wire Line
	6600 6300 6600 6350
Wire Wire Line
	6600 5900 6600 5800
Wire Wire Line
	6600 4700 6600 4650
Wire Wire Line
	6550 3700 6550 3650
Wire Wire Line
	900  4750 900  4900
Wire Wire Line
	900  4750 1050 4750
Wire Wire Line
	1050 4750 1050 4800
Wire Wire Line
	1050 5200 1050 5300
Wire Wire Line
	1050 5200 1650 5200
Wire Wire Line
	1650 5200 1650 4700
Wire Wire Line
	4600 4300 4850 4300
Connection ~ 4850 4300
Wire Wire Line
	5450 4050 5200 4050
Wire Wire Line
	4850 3900 5200 3900
Wire Wire Line
	5200 4050 5200 3950
Wire Wire Line
	5200 4550 5200 4600
Wire Wire Line
	5200 3900 5200 4000
Connection ~ 5200 4000
Wire Wire Line
	4000 5550 4000 5600
Wire Wire Line
	4000 5150 4000 5100
Wire Wire Line
	4000 5100 4100 5100
Wire Wire Line
	5300 5150 5300 5000
Wire Wire Line
	5300 5000 4800 5000
Wire Wire Line
	5300 5700 5300 5650
Wire Wire Line
	5050 6450 5050 6250
Wire Wire Line
	5050 6250 5200 6250
Wire Wire Line
	5200 6250 5200 6100
Wire Wire Line
	5300 6800 5300 6850
Wire Wire Line
	4400 5950 4400 6000
Connection ~ 4400 6000
Wire Wire Line
	8400 6200 8400 6850
$EndSCHEMATC
